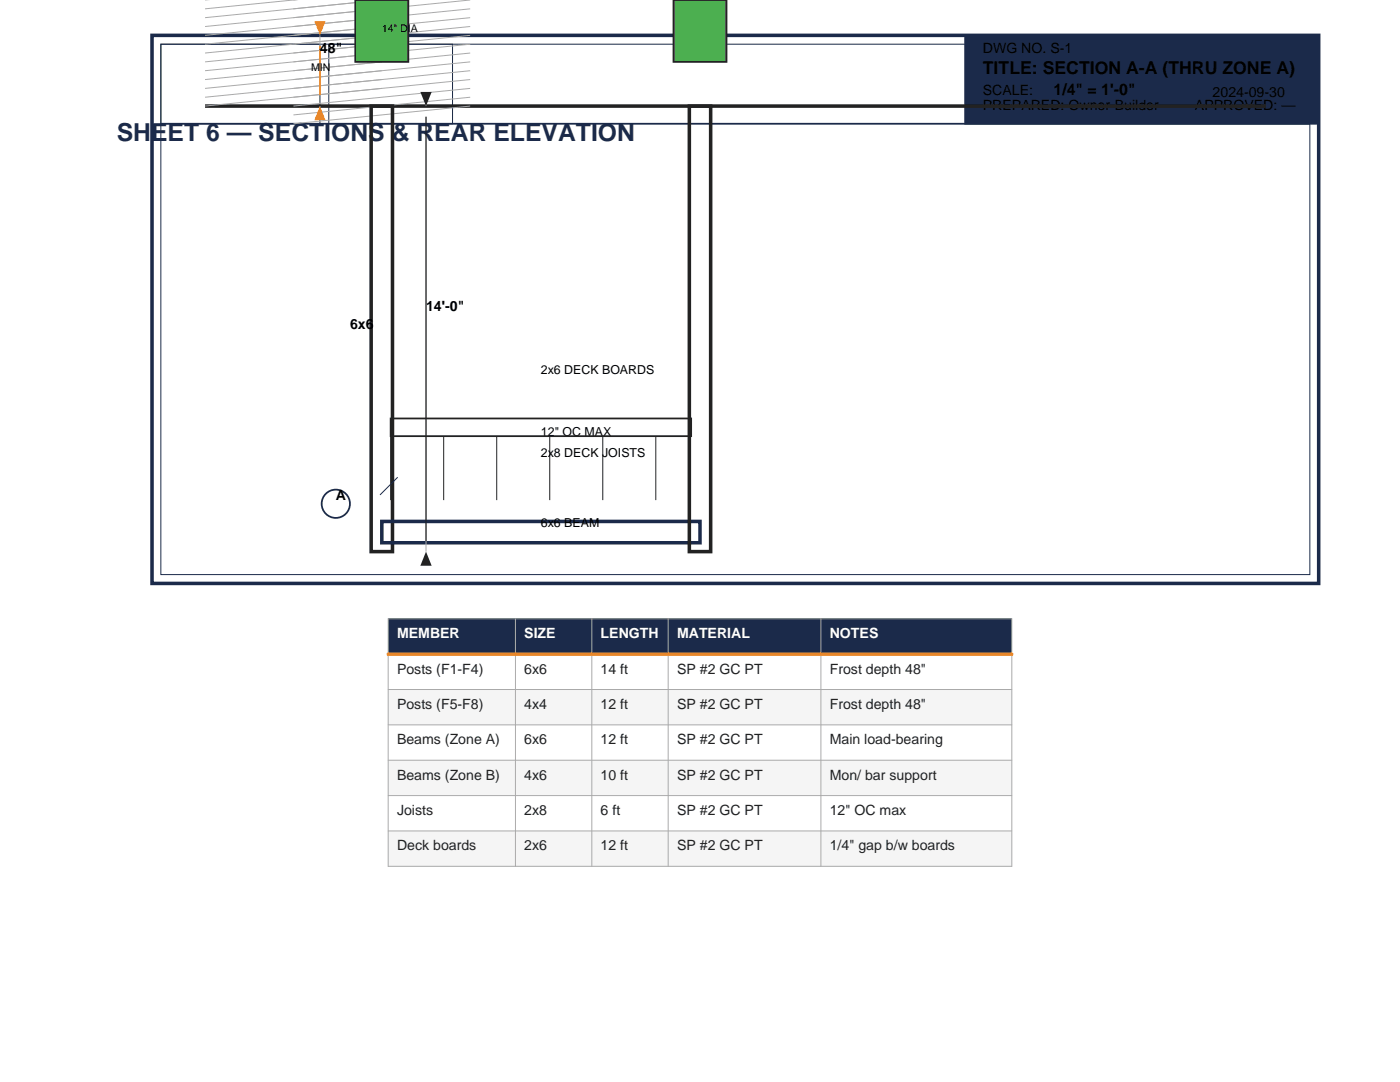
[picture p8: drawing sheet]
<svg xmlns="http://www.w3.org/2000/svg" width="279mm" height="216mm" viewBox="0 0 279 216" stroke-linecap="round" stroke-linejoin="round" font-family="sans-serif">
<path d="M30.3 7.1h232.9v109.3h-232.9z" fill="none" stroke="#1b2a4a" stroke-width=".71" stroke-linecap="butt"/>
<path d="M32.1 8.8h229.3v105.9h-229.3zM32.1 8.8h31.8v15.9h-31.8zM65.6 8.8h24.7v15.9h-24.7z" fill="none" stroke="#1b2a4a" stroke-width=".2"/>
<path d="M32.1 24.7h229.3" fill="none" stroke="#1b2a4a" stroke-width=".35"/>
<path d="M192.6 7.1h70.6v17.6h-70.6z" fill-rule="evenodd" fill="#1b2a4a" stroke="#1b2a4a" stroke-width=".35"/>
<path d="M40.9 21.2h211.7" fill="none" stroke="#222" stroke-width=".71" stroke-linecap="butt"/>
<g fill="none" stroke="#aaa" stroke-width=".2">
<path d="M41.4 -.1l-.5 .1M59.1 -.1l-18.2 1.9M76.7 -.1l-18.1 1.9M76.2 17.6l-35.3 3.6M76.2 12.3l-35.3 3.6M76.2 10.6l-35.3 3.5M76.2 8.8l-35.3 3.5M76.2 7.1l-35.3 3.5M76.2 1.8l-35.3 3.5M76.2 0l-35.3 3.5M93.8 14.1l-52.9 5.3M93.8 19.4l-35.2 3.5"/>
<path d="M93.8 12.3l-52.9 5.3M93.8 17.6l-35.2 3.6M93.8 15.9l-35.2 3.5M93.8 10.6l-35.2 3.5M93.8 3.5l-52.9 5.3M93.8 8.8l-35.2 3.5M93.8 1.8l-52.9 5.3M93.8 7.1l-35.2 3.5M93.8 5.3l-35.2 3.5M93.8 0l-35.2 3.5M93.8 21.2l-35.2 3.5"/>
</g>
<path d="M70.9 0h10.6v12.3h-10.6z" fill-rule="evenodd" fill="#4caf50" stroke="#222" stroke-width=".35"/>
<path d="M74.1 21.2h4.2v88.9h-4.2z" fill="none" stroke="#222" stroke-width=".71" stroke-linecap="butt"/>
<path d="M76.2 104h63.5v4.3h-63.5z" fill="none" stroke="#1b2a4a" stroke-width=".71" stroke-linecap="butt"/>
<path d="M78 87v12.8M88.5 87v12.8M99.1 87v12.8M109.7 87v12.8M120.3 87v12.8M130.9 87v12.8" fill="none" stroke="#222" stroke-width=".2"/>
<path d="M78 83.5h59.9v3.5h-59.9z" fill="none" stroke="#222" stroke-width=".35"/>
<path d="M134.4 0h10.6v12.3h-10.6z" fill-rule="evenodd" fill="#4caf50" stroke="#222" stroke-width=".35"/>
<path d="M137.6 21.2h4.2v88.9h-4.2z" fill="none" stroke="#222" stroke-width=".71" stroke-linecap="butt"/>
<path d="M85 19v2.2M85 107.9v2.2" fill="none" stroke="#aaa" stroke-width=".2"/>
<path d="M85 23.3v84.6" fill="none" stroke="#222" stroke-width=".26"/>
<g fill="#222">
<path d="M83.9 18.3h2.2l-1.1 2.9z"/>
<path d="M85 110.1l1.1 2.8h-2.2z"/>
</g>
<path d="M63.9 7.1v2.1M63.9 21.2v2.1" fill="none" stroke="#aaa" stroke-width=".2"/>
<path d="M63.9 9.2v9.8" fill="none" stroke="#e8872a" stroke-width=".26"/>
<g fill="#e8872a">
<path d="M63.9 21.2l1.1 2.8h-2.3z"/>
<path d="M62.7 4.2h2.3l-1.1 2.9z"/>
</g>
<circle cx="67" cy="100.5" r="2.82" fill="#fff" stroke="#1b2a4a" stroke-width=".35"/>
<path d="M79.4 95.2l-3.6 3.6" fill="none" stroke="#1b2a4a" stroke-width=".2"/>
<path d="M77.5 123.5h124.4v7h-124.4z" fill-rule="evenodd" fill="#1b2a4a"/>
<path d="M77.5 130.5h124.4v7.1h-124.4z" fill-rule="evenodd" fill="#fff"/>
<path d="M77.5 137.6h124.4v7h-124.4z" fill-rule="evenodd" fill="#f5f5f5"/>
<path d="M77.5 144.6h124.4v7.1h-124.4z" fill-rule="evenodd" fill="#fff"/>
<path d="M77.5 151.7h124.4v7h-124.4z" fill-rule="evenodd" fill="#f5f5f5"/>
<path d="M77.5 158.7h124.4v7.1h-124.4z" fill-rule="evenodd" fill="#fff"/>
<path d="M77.5 165.8h124.4v7.1h-124.4z" fill-rule="evenodd" fill="#f5f5f5"/>
<path d="M77.5 123.5h124.4v49.4h-124.4zM77.5 130.5h124.4M77.5 137.6h124.4M102.9 123.5v49.4M118.1 123.5v49.4M133.3 123.5v49.4M163.8 123.5v49.4M77.5 144.6h124.4M77.5 151.7h124.4M77.5 158.7h124.4M77.5 165.8h124.4" fill="none" stroke="#aaa" stroke-width=".2"/>
<path d="M77.5 130.5h124.4" fill="none" stroke="#e8872a" stroke-width=".71"/>
<text font-size="4.9" fill="#1b2a4a" x="23.3" y="28.2">SHEET 6 — SECTIONS &amp; REAR ELEVATION</text>
<text font-size="3.5" x="196.1" y="14.8">TITLE: SECTION A-A (THRU ZONE A)</text>
<text font-size="3.2" x="210.3" y="19">1/4&quot; = 1'-0&quot;</text>
<g font-size="2.8">
<text x="63.9" y="10.6">48&quot;</text>
<text x="196.1" y="10.6">DWG NO. S-1</text>
<text x="196.1" y="19">SCALE:</text>
<text x="196.1" y="21.9">PREPARED: Owner-Builder</text>
<text x="238.5" y="21.9">APPROVED: —</text>
<text x="242" y="19.4">2024-09-30</text>
<text x="69.8" y="65.6">6x6</text>
<text x="85" y="62.1">14'-0&quot;</text>
<text x="67" y="99.8">A</text>
</g>
<g font-size="2.8" fill="#fff">
<text x="79.2" y="127.4">MEMBER</text>
<text x="104.6" y="127.4">SIZE</text>
<text x="119.9" y="127.4">LENGTH</text>
<text x="135.1" y="127.4">MATERIAL</text>
<text x="165.6" y="127.4">NOTES</text>
</g>
<g font-size="2.8" fill="#222">
<text x="79.2" y="134.4">Posts (F1-F4)</text>
<text x="104.6" y="134.4">6x6</text>
<text x="119.9" y="134.4">14 ft</text>
<text x="135.1" y="134.4">SP #2 GC PT</text>
<text x="165.6" y="134.4">Frost depth 48&quot;</text>
<text x="79.2" y="141.5">Posts (F5-F8)</text>
<text x="104.6" y="141.5">4x4</text>
<text x="119.9" y="141.5">12 ft</text>
<text x="135.1" y="141.5">SP #2 GC PT</text>
<text x="165.6" y="141.5">Frost depth 48&quot;</text>
<text x="79.2" y="148.5">Beams (Zone A)</text>
<text x="104.6" y="148.5">6x6</text>
<text x="119.9" y="148.5">12 ft</text>
<text x="135.1" y="148.5">SP #2 GC PT</text>
<text x="165.6" y="148.5">Main load-bearing</text>
<text x="79.2" y="155.6">Beams (Zone B)</text>
<text x="104.6" y="155.6">4x6</text>
<text x="119.9" y="155.6">10 ft</text>
<text x="135.1" y="155.6">SP #2 GC PT</text>
<text x="165.6" y="155.6">Mon/ bar support</text>
<text x="79.2" y="162.6">Joists</text>
<text x="104.6" y="162.6">2x8</text>
<text x="119.9" y="162.6">6 ft</text>
<text x="135.1" y="162.6">SP #2 GC PT</text>
<text x="165.6" y="162.6">12&quot; OC max</text>
<text x="79.2" y="169.7">Deck boards</text>
<text x="104.6" y="169.7">2x6</text>
<text x="119.9" y="169.7">12 ft</text>
<text x="135.1" y="169.7">SP #2 GC PT</text>
<text x="165.6" y="169.7">1/4&quot; gap b/w boards</text>
</g>
<g font-size="2.5">
<text x="107.9" y="74.7">2x6 DECK BOARDS</text>
<text x="107.9" y="87.1">12&quot; OC MAX</text>
<text x="107.9" y="91.3">2x8 DECK JOISTS</text>
<text x="107.9" y="105.1">6x6 BEAM</text>
</g>
<g font-size="2.1">
<text x="76.2" y="6.3">14&quot; DIA</text>
<text x="62.1" y="14.1">MIN</text>
</g>
</svg>
